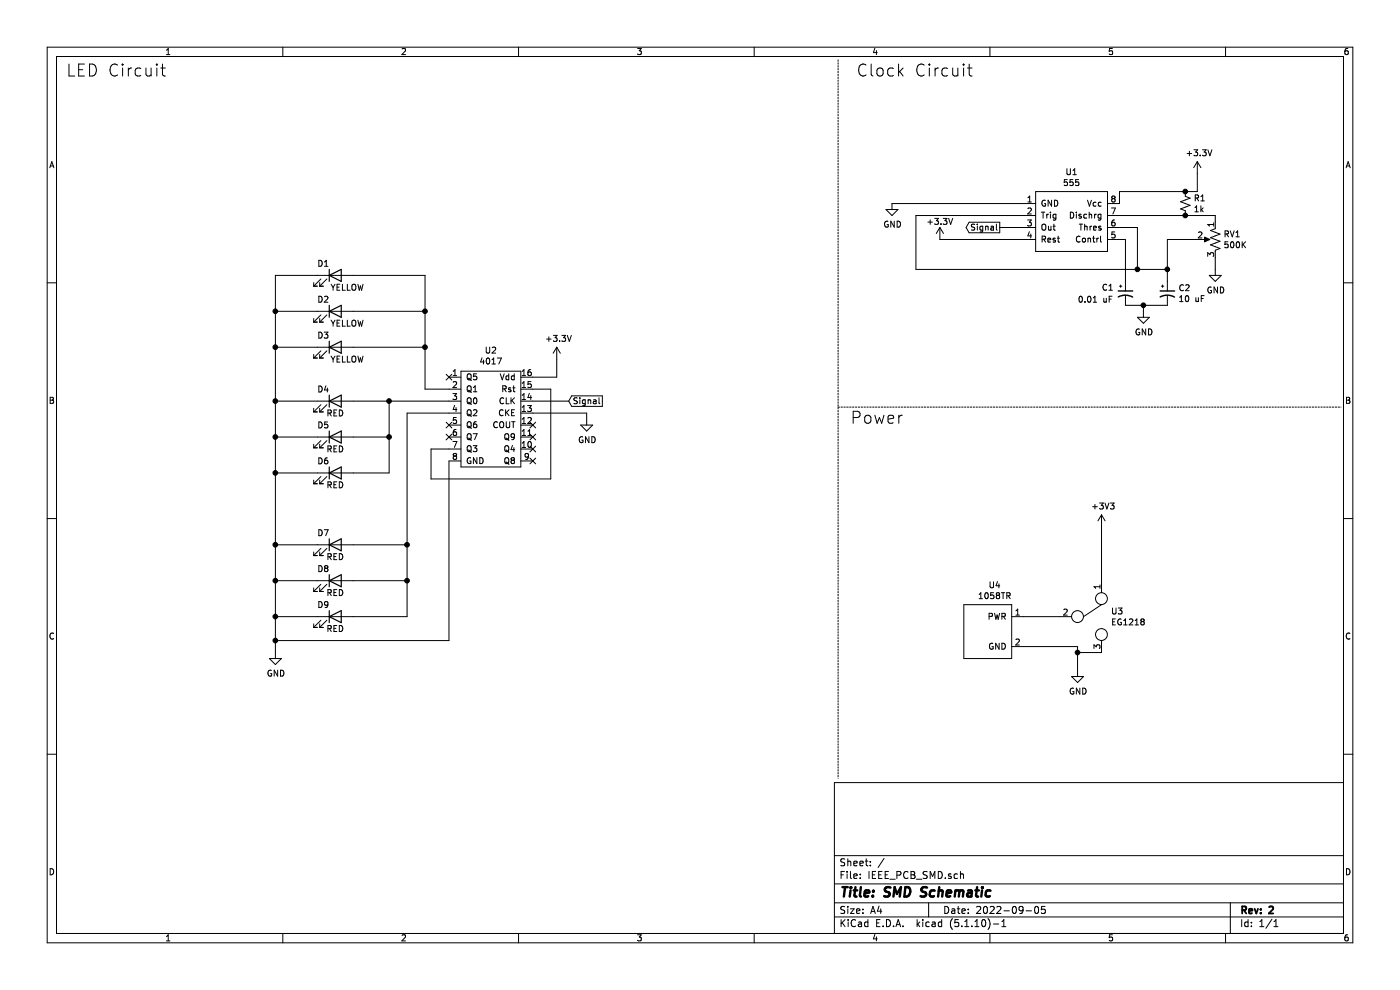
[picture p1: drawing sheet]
EESchema Schematic File Version 4
EELAYER 30 0
EELAYER END
$Descr A4 11693 8268
encoding utf-8
Sheet 1 1
Title "SMD Schematic"
Date "2022-09-05"
Rev "2"
Comp ""
Comment1 ""
Comment2 ""
Comment3 ""
Comment4 ""
$EndDescr
$Comp
L IEEE_PCB_Ornament:555 U1
U 1 1
P 8900 1800
F 0 "U1" H 8950 2165 50  0000 C CNN
F 1 "555" H 8950 2074 50  0000 C CNN
F 2 "" H 8900 1350 50  0001 C CNN
F 3 "" H 8900 1350 50  0001 C CNN
	1    8900 1800
	1    0    0    -1  
$EndComp
$Comp
L IEEE_PCB_Ornament:4017 U2
U 1 1
P 4100 3450
F 0 "U2" H 4100 3975 50  0000 C CNN
F 1 "4017" H 4100 3884 50  0000 C CNN
F 2 "" H 4150 3450 50  0001 C CNN
F 3 "" H 4150 3450 50  0001 C CNN
	1    4100 3450
	1    0    0    -1  
$EndComp
$Comp
L IEEE_PCB_Ornament:1058TR U4
U 1 1
P 8250 5300
F 0 "U4" H 8308 5715 50  0000 C CNN
F 1 "1058TR" H 8308 5624 50  0000 C CNN
F 2 "" H 8250 5650 50  0001 C CNN
F 3 "" H 8250 5650 50  0001 C CNN
	1    8250 5300
	1    0    0    -1  
$EndComp
$Comp
L IEEE_PCB_Ornament:EG1218 U3
U 1 1
P 8900 5150
F 0 "U3" V 8854 4772 50  0000 R CNN
F 1 "EG1218" V 8945 4772 50  0000 R CNN
F 2 "" H 8900 5250 50  0001 C CNN
F 3 "" H 8900 5250 50  0001 C CNN
	1    8900 5150
	0    -1   1    0   
$EndComp
Wire Notes Line
	7000 500  7000 6500
Wire Notes Line
	7000 3400 11200 3400
$Comp
L Device:CP1_Small C1
U 1 1
P 9400 2450
F 0 "C1" H 9200 2500 50  0000 L CNN
F 1 "0.01 uF" H 9000 2400 50  0000 L CNN
F 2 "" H 9400 2450 50  0001 C CNN
F 3 "~" H 9400 2450 50  0001 C CNN
	1    9400 2450
	1    0    0    -1  
$EndComp
$Comp
L Device:CP1_Small C2
U 1 1
P 9750 2450
F 0 "C2" H 9841 2496 50  0000 L CNN
F 1 "10 uF" H 9841 2405 50  0000 L CNN
F 2 "" H 9750 2450 50  0001 C CNN
F 3 "~" H 9750 2450 50  0001 C CNN
	1    9750 2450
	1    0    0    -1  
$EndComp
$Comp
L Device:R_POT_US RV1
U 1 1
P 10150 2000
F 0 "RV1" H 10082 2046 50  0000 R CNN
F 1 "500K" H 10082 1955 50  0000 R CNN
F 2 "" H 10150 2000 50  0001 C CNN
F 3 "~" H 10150 2000 50  0001 C CNN
	1    10150 2000
	-1   0    0    -1  
$EndComp
$Comp
L Device:R_Small_US R1
U 1 1
P 9900 1700
F 0 "R1" H 9968 1746 50  0000 L CNN
F 1 "1k" H 9968 1655 50  0000 L CNN
F 2 "" H 9900 1700 50  0001 C CNN
F 3 "~" H 9900 1700 50  0001 C CNN
	1    9900 1700
	1    0    0    -1  
$EndComp
Wire Wire Line
	9350 1700 9350 1600
Wire Wire Line
	9350 1600 9900 1600
Wire Wire Line
	9350 1800 9900 1800
Wire Wire Line
	9900 1800 10150 1800
Wire Wire Line
	10150 1800 10150 1850
Connection ~ 9900 1800
Wire Wire Line
	9350 2000 9400 2000
Wire Wire Line
	9750 2250 9750 2000
Wire Wire Line
	9750 2000 10000 2000
Wire Wire Line
	7650 2250 7650 1800
Wire Wire Line
	7650 1800 8550 1800
$Comp
L power:GND #PWR0101
U 1 1
P 9550 2600
F 0 "#PWR0101" H 9550 2350 50  0001 C CNN
F 1 "GND" H 9555 2427 50  0000 C CNN
F 2 "" H 9550 2600 50  0001 C CNN
F 3 "" H 9550 2600 50  0001 C CNN
	1    9550 2600
	1    0    0    -1  
$EndComp
$Comp
L power:+3.3V #PWR0102
U 1 1
P 10000 1450
F 0 "#PWR0102" H 10000 1300 50  0001 C CNN
F 1 "+3.3V" H 10015 1623 50  0000 C CNN
F 2 "" H 10000 1450 50  0001 C CNN
F 3 "" H 10000 1450 50  0001 C CNN
	1    10000 1450
	1    0    0    -1  
$EndComp
$Comp
L power:GND #PWR0103
U 1 1
P 10150 2250
F 0 "#PWR0103" H 10150 2000 50  0001 C CNN
F 1 "GND" H 10155 2077 50  0000 C CNN
F 2 "" H 10150 2250 50  0001 C CNN
F 3 "" H 10150 2250 50  0001 C CNN
	1    10150 2250
	1    0    0    -1  
$EndComp
$Comp
L power:GND #PWR0104
U 1 1
P 7450 1700
F 0 "#PWR0104" H 7450 1450 50  0001 C CNN
F 1 "GND" H 7455 1527 50  0000 C CNN
F 2 "" H 7450 1700 50  0001 C CNN
F 3 "" H 7450 1700 50  0001 C CNN
	1    7450 1700
	1    0    0    -1  
$EndComp
$Comp
L power:+3.3V #PWR0105
U 1 1
P 7850 2000
F 0 "#PWR0105" H 7850 1850 50  0001 C CNN
F 1 "+3.3V" H 7850 2150 50  0000 C CNN
F 2 "" H 7850 2000 50  0001 C CNN
F 3 "" H 7850 2000 50  0001 C CNN
	1    7850 2000
	1    0    0    -1  
$EndComp
Wire Wire Line
	7650 2250 9500 2250
Wire Wire Line
	9400 2000 9400 2350
Wire Wire Line
	9350 1900 9500 1900
Wire Wire Line
	9500 1900 9500 2250
Connection ~ 9500 2250
Wire Wire Line
	9500 2250 9750 2250
Wire Wire Line
	9750 2250 9750 2350
Connection ~ 9750 2250
Wire Wire Line
	10150 2150 10150 2250
Wire Wire Line
	9400 2550 9550 2550
Wire Wire Line
	9550 2550 9550 2600
Connection ~ 9550 2550
Wire Wire Line
	9550 2550 9750 2550
Wire Wire Line
	9900 1600 10000 1600
Wire Wire Line
	10000 1600 10000 1450
Connection ~ 9900 1600
Wire Wire Line
	7850 2000 8550 2000
Wire Wire Line
	7450 1700 8550 1700
Text GLabel 8350 1900 0    50   Output ~ 0
Signal
Wire Wire Line
	8350 1900 8550 1900
Wire Wire Line
	8550 5150 8850 5150
Wire Wire Line
	9200 4850 9200 4400
Wire Wire Line
	8550 5400 9000 5400
Wire Wire Line
	9000 5400 9000 5450
Wire Wire Line
	9000 5450 9200 5450
$Comp
L power:GND #PWR0106
U 1 1
P 9000 5600
F 0 "#PWR0106" H 9000 5350 50  0001 C CNN
F 1 "GND" H 9005 5427 50  0000 C CNN
F 2 "" H 9000 5600 50  0001 C CNN
F 3 "" H 9000 5600 50  0001 C CNN
	1    9000 5600
	1    0    0    -1  
$EndComp
Wire Wire Line
	9000 5450 9000 5600
Connection ~ 9000 5450
$Comp
L power:+3.3V #PWR0110
U 1 1
P 4650 3000
F 0 "#PWR0110" H 4650 2850 50  0001 C CNN
F 1 "+3.3V" H 4665 3173 50  0000 C CNN
F 2 "" H 4650 3000 50  0001 C CNN
F 3 "" H 4650 3000 50  0001 C CNN
	1    4650 3000
	1    0    0    -1  
$EndComp
Wire Wire Line
	4450 3150 4650 3150
Wire Wire Line
	4650 3150 4650 3000
NoConn ~ 4450 3550
Text GLabel 4750 3350 2    50   Input ~ 0
Signal
Wire Wire Line
	4450 3350 4750 3350
Text Notes 550  650  0    100  ~ 0
LED Circuit
Text Notes 7150 650  0    100  ~ 0
Clock Circuit
Text Notes 7100 3550 0    100  ~ 0
Power
$Comp
L power:+3V3 #PWR0107
U 1 1
P 9200 4400
F 0 "#PWR0107" H 9200 4250 50  0001 C CNN
F 1 "+3V3" H 9215 4573 50  0000 C CNN
F 2 "" H 9200 4400 50  0001 C CNN
F 3 "" H 9200 4400 50  0001 C CNN
	1    9200 4400
	1    0    0    -1  
$EndComp
$Comp
L Device:LED D1
U 1 1
P 2800 2300
F 0 "D1" H 2700 2400 50  0000 C CNN
F 1 "YELLOW" H 2900 2200 50  0000 C CNN
F 2 "" H 2800 2300 50  0001 C CNN
F 3 "~" H 2800 2300 50  0001 C CNN
	1    2800 2300
	1    0    0    -1  
$EndComp
$Comp
L Device:LED D2
U 1 1
P 2800 2600
F 0 "D2" H 2700 2700 50  0000 C CNN
F 1 "YELLOW" H 2900 2500 50  0000 C CNN
F 2 "" H 2800 2600 50  0001 C CNN
F 3 "~" H 2800 2600 50  0001 C CNN
	1    2800 2600
	1    0    0    -1  
$EndComp
$Comp
L Device:LED D3
U 1 1
P 2800 2900
F 0 "D3" H 2700 3000 50  0000 C CNN
F 1 "YELLOW" H 2900 2800 50  0000 C CNN
F 2 "" H 2800 2900 50  0001 C CNN
F 3 "~" H 2800 2900 50  0001 C CNN
	1    2800 2900
	1    0    0    -1  
$EndComp
$Comp
L Device:LED D4
U 1 1
P 2800 3350
F 0 "D4" H 2700 3450 50  0000 C CNN
F 1 "RED" H 2800 3250 50  0000 C CNN
F 2 "" H 2800 3350 50  0001 C CNN
F 3 "~" H 2800 3350 50  0001 C CNN
	1    2800 3350
	1    0    0    -1  
$EndComp
$Comp
L Device:LED D5
U 1 1
P 2800 3650
F 0 "D5" H 2700 3750 50  0000 C CNN
F 1 "RED" H 2800 3550 50  0000 C CNN
F 2 "" H 2800 3650 50  0001 C CNN
F 3 "~" H 2800 3650 50  0001 C CNN
	1    2800 3650
	1    0    0    -1  
$EndComp
$Comp
L Device:LED D6
U 1 1
P 2800 3950
F 0 "D6" H 2700 4050 50  0000 C CNN
F 1 "RED" H 2800 3850 50  0000 C CNN
F 2 "" H 2800 3950 50  0001 C CNN
F 3 "~" H 2800 3950 50  0001 C CNN
	1    2800 3950
	1    0    0    -1  
$EndComp
$Comp
L Device:LED D7
U 1 1
P 2800 4550
F 0 "D7" H 2700 4650 50  0000 C CNN
F 1 "RED" H 2800 4450 50  0000 C CNN
F 2 "" H 2800 4550 50  0001 C CNN
F 3 "~" H 2800 4550 50  0001 C CNN
	1    2800 4550
	1    0    0    -1  
$EndComp
$Comp
L Device:LED D8
U 1 1
P 2800 4850
F 0 "D8" H 2700 4950 50  0000 C CNN
F 1 "RED" H 2800 4750 50  0000 C CNN
F 2 "" H 2800 4850 50  0001 C CNN
F 3 "~" H 2800 4850 50  0001 C CNN
	1    2800 4850
	1    0    0    -1  
$EndComp
$Comp
L Device:LED D9
U 1 1
P 2800 5150
F 0 "D9" H 2700 5250 50  0000 C CNN
F 1 "RED" H 2800 5050 50  0000 C CNN
F 2 "" H 2800 5150 50  0001 C CNN
F 3 "~" H 2800 5150 50  0001 C CNN
	1    2800 5150
	1    0    0    -1  
$EndComp
Wire Wire Line
	3750 3250 3550 3250
Wire Wire Line
	3550 3250 3550 2900
Wire Wire Line
	2950 2600 3550 2600
Wire Wire Line
	2950 2900 3550 2900
Connection ~ 3550 2900
Wire Wire Line
	3550 2900 3550 2600
Wire Wire Line
	3550 2300 3550 2600
Wire Wire Line
	2950 2300 3550 2300
Connection ~ 3550 2600
Wire Wire Line
	2950 3350 3250 3350
Wire Wire Line
	2950 3650 3250 3650
Wire Wire Line
	3250 3650 3250 3350
Connection ~ 3250 3350
Wire Wire Line
	3250 3350 3750 3350
Wire Wire Line
	2950 3950 3250 3950
Wire Wire Line
	3250 3950 3250 3650
Connection ~ 3250 3650
Wire Wire Line
	3750 3450 3400 3450
Wire Wire Line
	3400 3450 3400 4550
Wire Wire Line
	3400 4550 2950 4550
Wire Wire Line
	2950 4850 3400 4850
Wire Wire Line
	3400 4850 3400 4550
Connection ~ 3400 4550
Wire Wire Line
	2950 5150 3400 5150
Wire Wire Line
	3400 5150 3400 4850
Connection ~ 3400 4850
Wire Wire Line
	3750 3750 3600 3750
Wire Wire Line
	3600 3750 3600 4000
Wire Wire Line
	3600 4000 4600 4000
Wire Wire Line
	4600 4000 4600 3250
Wire Wire Line
	4600 3250 4450 3250
$Comp
L power:GND #PWR0108
U 1 1
P 2300 5450
F 0 "#PWR0108" H 2300 5200 50  0001 C CNN
F 1 "GND" H 2305 5277 50  0000 C CNN
F 2 "" H 2300 5450 50  0001 C CNN
F 3 "" H 2300 5450 50  0001 C CNN
	1    2300 5450
	1    0    0    -1  
$EndComp
Wire Wire Line
	2650 2300 2300 2300
Wire Wire Line
	2300 2300 2300 2600
Wire Wire Line
	2650 2600 2300 2600
Connection ~ 2300 2600
Wire Wire Line
	2300 2600 2300 2900
Wire Wire Line
	2300 2900 2650 2900
Connection ~ 2300 2900
Wire Wire Line
	2300 2900 2300 3350
Wire Wire Line
	2650 3350 2300 3350
Connection ~ 2300 3350
Wire Wire Line
	2300 3350 2300 3650
Wire Wire Line
	2650 3650 2300 3650
Connection ~ 2300 3650
Wire Wire Line
	2300 3650 2300 3950
Wire Wire Line
	2650 3950 2300 3950
Connection ~ 2300 3950
Wire Wire Line
	2300 3950 2300 4550
Wire Wire Line
	2650 4550 2300 4550
Connection ~ 2300 4550
Wire Wire Line
	2300 4550 2300 4850
Wire Wire Line
	2650 4850 2300 4850
Connection ~ 2300 4850
Wire Wire Line
	2300 4850 2300 5150
Wire Wire Line
	2650 5150 2300 5150
Connection ~ 2300 5150
Wire Wire Line
	2300 5150 2300 5350
Wire Wire Line
	3750 3850 3750 5350
Wire Wire Line
	3750 5350 2300 5350
Connection ~ 2300 5350
Wire Wire Line
	2300 5350 2300 5450
$Comp
L power:GND #PWR0109
U 1 1
P 4900 3500
F 0 "#PWR0109" H 4900 3250 50  0001 C CNN
F 1 "GND" H 4905 3327 50  0000 C CNN
F 2 "" H 4900 3500 50  0001 C CNN
F 3 "" H 4900 3500 50  0001 C CNN
	1    4900 3500
	1    0    0    -1  
$EndComp
Wire Wire Line
	4450 3450 4900 3450
Wire Wire Line
	4900 3450 4900 3500
NoConn ~ 3750 3150
NoConn ~ 3750 3550
NoConn ~ 3750 3650
NoConn ~ 4450 3650
NoConn ~ 4450 3750
NoConn ~ 4450 3850
NoConn ~ 14200 4850
$EndSCHEMATC
